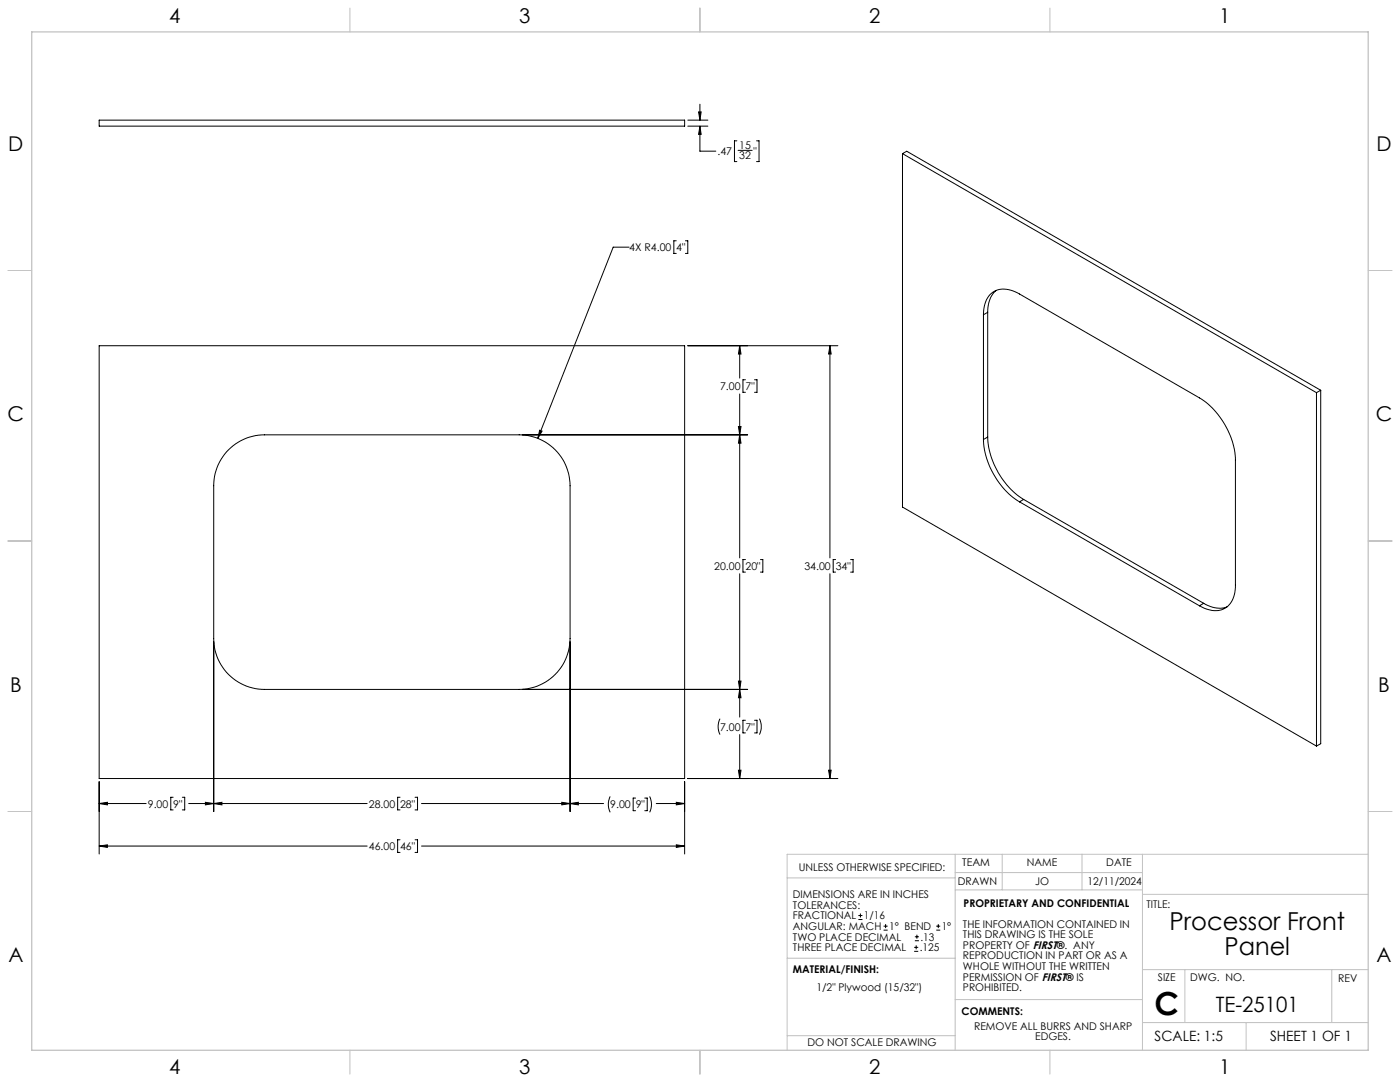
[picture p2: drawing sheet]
<svg xmlns="http://www.w3.org/2000/svg" width="559mm" height="432mm" viewBox="0 0 559 432" stroke-linecap="round" stroke-linejoin="round" font-family="sans-serif">
<g fill="none" stroke="#c0c0c0" stroke-width=".4">
<path d="M139.7 3.2v9.5M279.4 3.2v9.5M419.1 3.2v9.5M3.1 107.9h9.6M546.1 107.9h9.5M3.1 215.9h9.6M546.1 215.9h9.5M3.1 323.8h9.6M546.1 323.8h9.5M314.2 350.3h67M381.2 340.9v78.2M381.2 355.1h74.8"/>
<path d="M381.2 348.2h74.8M400 340.9v14.2M431.9 340.9v14.2M456 340.9v78.2M456 356.9h90.1M546.1 340.9h-231.9v78.2M314.2 382.4h67.2M381.2 398.9h74.8M456 387h90.1M472.9 387v21.1M531.6 387v21.1M139.7 419.1v9.6"/>
<path d="M279.4 419.1v9.6M314.2 413.3h67M419.1 419.1v9.6M456 408.1h90.1M497.4 408.1v11"/>
</g>
<path d="M12.7 12.7h533.4v406.4h-533.4z" fill="none" stroke="#c0c0c0" stroke-width=".5"/>
<g fill="none" stroke="#000" stroke-width=".4">
<path d="M39.6 47.9h233.7v2.4h-233.7zM274.5 47.9h8M274.5 50.3h8M278.8 44.7h1.1l-.5 3.2zM279.4 50.3v10h6.3M279.4 41.6v6.3M279.4 50.3l.5 3.3h-1.1zM294.1 56.2h-.9v8.3h.9M302 56.2h1v8.3h-1M294.6 60h5.6M360.2 61.3l165.3 95.4M360.2 61.3v141.1l165.3 95.3"/>
<path d="M360.2 61.3l1.7-.9 165.3 95.4M251.1 98.6h-6.3l-30.1 76.3M269.9 96.1h-.9v5h.9M273.6 96.1h.9v5h-.9M397.7 115.9a10.8 10.8 0 0 0-3.5 8.7M39.6 138h233.7v172.7h-233.7zM274.5 138h59.9M295.2 138v12.9M295.2 138l.6 3.3h-1.1zM331.3 138l.5 3.3h-1.1zM331.3 138v84.6M392.5 125.6a9.5 9.5 0 0 1 5.5-9.9 10.9 10.9 0 0 1 8.9 1.6l71.9 41.5a31.7 31.7 0 0 1 14.3 24.9v49.8a9.4 9.4 0 0 1-5.5 9.8 10.9 10.9 0 0 1-8.8-1.5"/>
<path d="M392.5 125.6v49.8M394.2 124.6l-1.7 1M394.2 124.6v49.8M295.2 157.2v65.4M297.5 151.6h-1v5h1M301.2 151.6h1v5h-1M525.5 156.7v141M527.2 155.8v141l-1.7 .9M527.2 155.8l-1.7 .9M91.2 179.5a20.4 20.4 0 0 1 14.4-6h101.6a20.4 20.4 0 0 1 20.3 20.4v60.9a20.4 20.4 0 0 1-20.3 20.3h-101.6a20.3 20.3 0 0 1-20.3-20.3v-60.9a20.2 20.2 0 0 1 5.9-14.4zM208.5 173.5h89.9M215.4 171.7l1 .3-1.7 2.9z"/>
<path d="M294.7 170.2h1.1l-.6 3.3zM295.2 173.5l.6 3.3h-1.1zM392.5 175.4a31.9 31.9 0 0 0 14.4 24.9M394.2 174.4a31.7 31.7 0 0 0 14.4 24.9M394.2 174.4l-1.7 1M408.6 199.3l-1.7 1M408.6 199.3l71.8 41.5M406.9 200.3l71.9 41.5M295.2 229v57.2M297.5 223.3h-1v5h1M303.5 223.3h1v5h-1M331.3 229v81.7"/>
<path d="M333.5 223.3h-.9v5h.9M339.5 223.3h1v5h-1M85.3 256.1v67.7M227.5 256.1v67.7M480.4 240.8a10.7 10.7 0 0 0 9.3 1.4M480.4 240.8l-1.6 1M208.5 275.1h89.9M294.7 271.8h1.1l-.6 3.3zM295.2 275.1l.6 3.3h-1.1zM287.4 286.8a7.1 7.1 0 0 0 0 6.4M295.2 293.2v17.5M297.5 287.4h-1v5.1h1"/>
<path d="M301.2 287.4h1v5.1h-1M303.1 286.8a7.1 7.1 0 0 1 0 6.4M39.6 312v28.8M69.1 318.2h-.9v5h.9M72.8 318.2h.9v5h-.9M159.7 318.2h-1v5h1M165.7 318.2h1v5h-1M243.6 317.9a7.1 7.1 0 0 0 0 6.3M253.7 318.5h-1v5h1M257.4 318.5h.9v5h-.9M259.3 317.9a7.1 7.1 0 0 1 0 6.3M273.3 312v28.8"/>
<path d="M274.5 310.7h59.9M294.7 307.4h1.1l-.6 3.3zM330.7 307.4h1.1l-.5 3.3zM39.6 337.6l3.3-.5v1.1zM39.6 320.7l3.3-.5v1zM39.6 337.6h106.9M39.6 320.7h18.7M75.3 320.7h71.2M82 320.2l3.3 .5-3.3 .5zM85.3 320.7l3.3-.5v1zM159.7 335.1h-1v5.1h1M165.7 335.1h1v5.1h-1"/>
<path d="M168.2 337.6h105.1M168.2 320.7h72.7M224.2 320.2l3.3 .5-3.3 .5zM227.5 320.7l3.3-.5v1zM261.9 320.7h11.4M269.9 337.1l3.4 .5-3.4 .6zM269.9 320.2l3.4 .5-3.4 .5zM342.6 367h1.6M342.6 365.4h1.6M343.4 364.6v1.5M352.7 371.2h1.6M352.7 369.6h1.6"/>
<path d="M353.5 368.8v1.6M364.9 379.7h1.6M364.9 378.1h1.6M365.2 375.4h1.6M365.2 373.8h1.6M365.7 377.3v1.5M366 373v1.6M373.7 371.2h1.6M373.7 369.6h1.6M374.5 368.8v1.6"/>
</g>
<path d="M39.6 337.6l3.3-.5v1.1zM269.9 337.1l3.4 .5-3.4 .6zM85.3 320.7l3.3-.5v1zM224.2 320.2l3.3 .5-3.3 .5zM215.4 171.7l-.7 3.2 1.7-2.9zM39.6 320.7l3.3-.5v1zM82 320.2l3.3 .5-3.3 .5zM227.5 320.7l3.3-.5v1zM269.9 320.2l3.4 .5-3.4 .5zM295.2 173.5l.6 3.3h-1.1zM294.7 271.8h1.1l-.6 3.3zM330.7 307.4h1.1l-.5 3.3zM331.3 138l.5 3.3h-1.1zM294.7 170.2h1.1l-.6 3.3zM295.2 138l.6 3.3h-1.1zM295.2 275.1l.6 3.3h-1.1zM294.7 307.4h1.1l-.6 3.3zM279.4 50.3l.5 3.3h-1.1zM278.8 44.7h1.1l-.5 3.2z" fill="#000"/>
<text font-size="12.7" x="460.9" y="405.2">C</text>
<g font-size="9.9">
<text x="466.8" y="371.2">Processor Front</text>
<text x="488.7" y="381.1">Panel</text>
</g>
<text font-size="8.5" x="485.3" y="404">TE-25101</text>
<g font-size="8.1">
<text x="67.6" y="9.3">4</text>
<text x="207.3" y="9.3">3</text>
<text x="347" y="9.3">2</text>
<text x="486.7" y="9.3">1</text>
<text x="3.3" y="60.1">D</text>
<text x="549.4" y="60.1">D</text>
<text x="3" y="168">C</text>
<text x="549.1" y="168">C</text>
<text x="4" y="276">B</text>
<text x="550.1" y="276">B</text>
<text x="3.3" y="383.9">A</text>
<text x="549.4" y="383.9">A</text>
<text x="67.6" y="428.4">4</text>
<text x="207.3" y="428.4">3</text>
<text x="347" y="428.4">2</text>
<text x="486.7" y="428.4">1</text>
</g>
<g font-size="5.6">
<text x="460.9" y="415.2">SCALE: 1:5</text>
<text x="507" y="415.2">SHEET 1 OF 1</text>
</g>
<g font-size="4.2">
<text x="295.1" y="59.3">15</text>
<text x="286.4" y="61.7">.47</text>
<text x="295.1" y="63.5">32</text>
<text x="300.7" y="61.7">&quot;</text>
<text x="251.1" y="100.2">4X R4.00</text>
<text x="269.9" y="100.2">4&quot;</text>
<text x="287.4" y="155.6">7.00</text>
<text x="297.6" y="155.6">7&quot;</text>
<text x="285.1" y="227.4">20.00</text>
<text x="297.6" y="227.4">20&quot;</text>
<text x="321.1" y="227.4">34.00</text>
<text x="333.6" y="227.4">34&quot;</text>
<text x="287.4" y="291.6">7.00</text>
<text x="297.6" y="291.6">7&quot;</text>
<text x="59" y="322.3">9.00</text>
<text x="69.1" y="322.3">9&quot;</text>
<text x="147.2" y="322.3">28.00</text>
<text x="159.7" y="322.3">28&quot;</text>
<text x="243.6" y="322.6">9.00</text>
<text x="253.7" y="322.6">9&quot;</text>
<text x="147.2" y="339.2">46.00</text>
<text x="159.7" y="339.2">46&quot;</text>
<text x="318.8" y="347.7">UNLESS OTHERWISE SPECIFIED:</text>
<text x="384.1" y="345.5">TEAM</text>
<text x="409.9" y="345.7">NAME</text>
<text x="441.6" y="345.7">DATE</text>
<text x="382.3" y="353.3">DRAWN</text>
<text x="413.2" y="353.3">JO</text>
<text x="434.1" y="353.3">12/11/2024</text>
<text x="316.5" y="358.5">DIMENSIONS ARE IN INCHES</text>
<text x="316.5" y="362.7">TOLERANCES:</text>
<text x="384.6" y="361.9">PROPRIETARY AND CONFIDENTIAL</text>
<text x="457.6" y="362.3">TITLE:</text>
<text x="316.5" y="371.2">ANGULAR: MACH</text>
<text x="316.5" y="366.9">FRACTIONAL</text>
<text x="344.8" y="366.9">1/16</text>
<text x="354.9" y="371.2">1° BEND</text>
<text x="375.9" y="371.2">1°</text>
<text x="384.4" y="370.2">THE INFORMATION CONTAINED IN</text>
<text x="316.5" y="375.4">TWO PLACE DECIMAL</text>
<text x="367.4" y="375.4">.13</text>
<text x="384.4" y="374.4">THIS DRAWING IS THE SOLE</text>
<text x="316.5" y="379.6">THREE PLACE DECIMAL</text>
<text x="367.1" y="379.6">.125</text>
<text x="384.4" y="378.6">PROPERTY OF FIRST®. ANY</text>
<text x="384.4" y="382.9">REPRODUCTION IN PART OR AS A</text>
<text x="316.5" y="388.4">MATERIAL/FINISH:</text>
<text x="384.4" y="387.1">WHOLE WITHOUT THE WRITTEN</text>
<text x="325.9" y="395.6">1/2&quot; Plywood (15/32&quot;)</text>
<text x="384.4" y="391.3">PERMISSION OF FIRST® IS</text>
<text x="384.4" y="395.6">PROHIBITED.</text>
<text x="462.2" y="391.3">SIZE</text>
<text x="475.1" y="391.3">DWG. NO.</text>
<text x="534.1" y="391.8">REV</text>
<text x="383.8" y="405.1">COMMENTS:</text>
<text x="388.8" y="410.9">REMOVE ALL BURRS AND SHARP</text>
<text x="322.3" y="417.6">DO NOT SCALE DRAWING</text>
<text x="413.2" y="415.2">EDGES.</text>
</g>
</svg>
